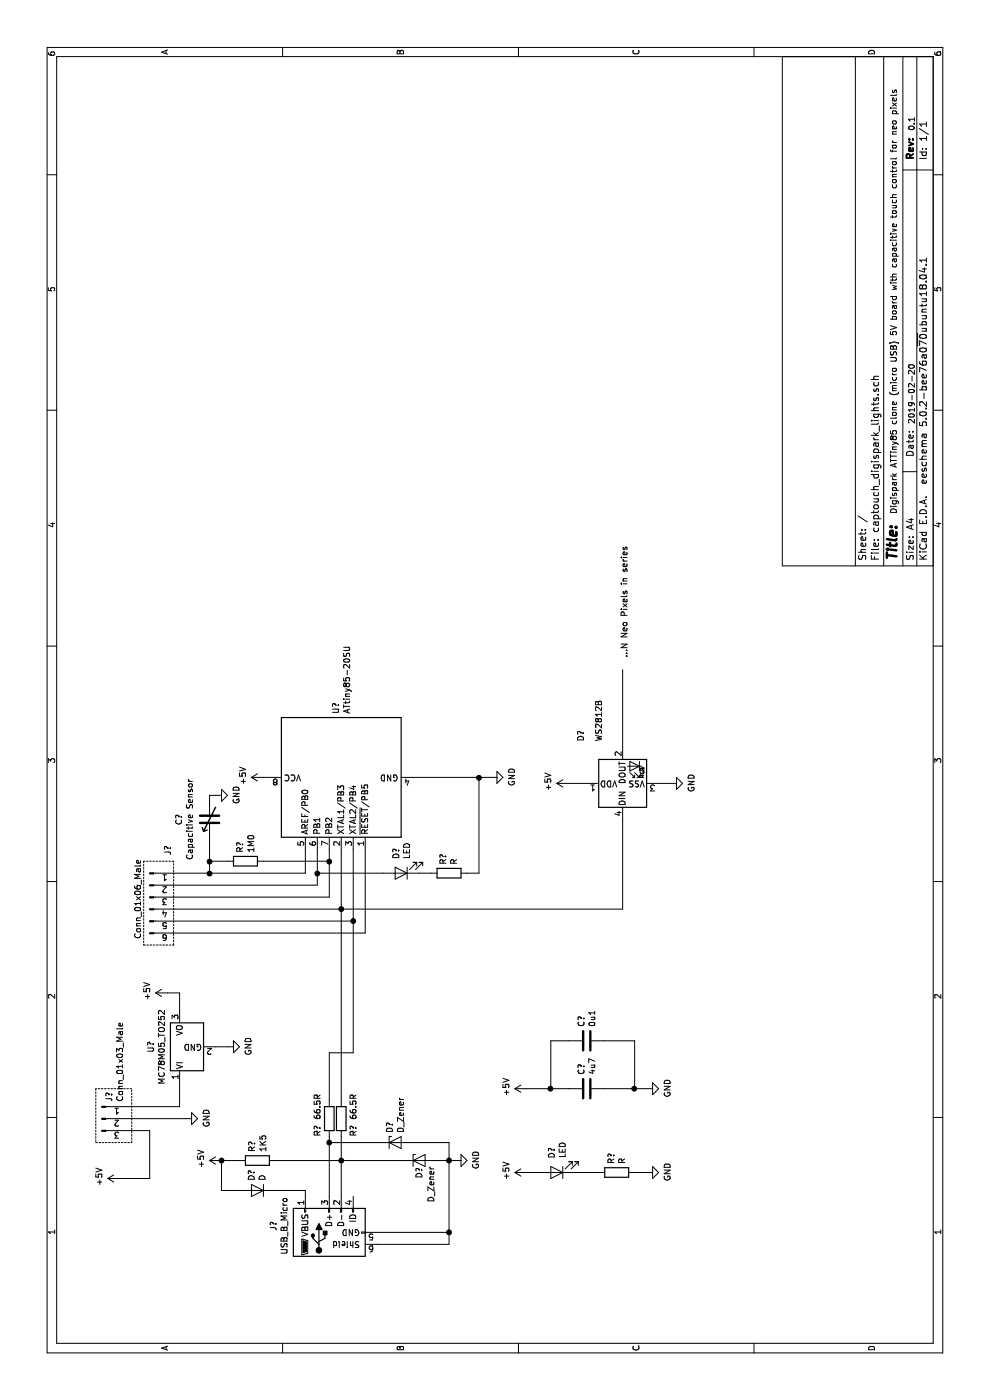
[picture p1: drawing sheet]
EESchema Schematic File Version 4
LIBS:captouch_digispark_lights-cache
EELAYER 26 0
EELAYER END
$Descr A4 11693 8268
encoding utf-8
Sheet 1 1
Title ""
Date ""
Rev ""
Comp ""
Comment1 ""
Comment2 ""
Comment3 ""
Comment4 ""
$EndDescr
$Comp
L MCU_Microchip_ATtiny:ATtiny85-20SU U?
U 1 1
P 5200 2850
F 0 "U?" H 4670 2896 50  0000 R CNN
F 1 "ATtiny85-20SU" H 4670 2805 50  0000 R CNN
F 2 "Package_SO:SOIJ-8_5.3x5.3mm_P1.27mm" H 5200 2850 50  0001 C CIN
F 3 "http://ww1.microchip.com/downloads/en/DeviceDoc/atmel-2586-avr-8-bit-microcontroller-attiny25-attiny45-attiny85_datasheet.pdf" H 5200 2850 50  0001 C CNN
	1    5200 2850
	-1   0    0    -1  
$EndComp
$Comp
L power:GND #PWR?
U 1 1
P 5200 4100
F 0 "#PWR?" H 5200 3850 50  0001 C CNN
F 1 "GND" H 5205 3927 50  0000 C CNN
F 2 "" H 5200 4100 50  0001 C CNN
F 3 "" H 5200 4100 50  0001 C CNN
	1    5200 4100
	1    0    0    -1  
$EndComp
$Comp
L Connector:USB_B_Micro J?
U 1 1
P 1400 2750
F 0 "J?" H 1455 3217 50  0000 C CNN
F 1 "USB_B_Micro" H 1455 3126 50  0000 C CNN
F 2 "" H 1550 2700 50  0001 C CNN
F 3 "~" H 1550 2700 50  0001 C CNN
	1    1400 2750
	1    0    0    -1  
$EndComp
$Comp
L power:+5V #PWR?
U 1 1
P 5200 2200
F 0 "#PWR?" H 5200 2050 50  0001 C CNN
F 1 "+5V" H 5215 2373 50  0000 C CNN
F 2 "" H 5200 2200 50  0001 C CNN
F 3 "" H 5200 2200 50  0001 C CNN
	1    5200 2200
	1    0    0    -1  
$EndComp
$Comp
L Device:R R?
U 1 1
P 2350 2750
F 0 "R?" V 2250 2650 50  0000 C CNN
F 1 "66.5R" V 2250 2850 50  0000 C CNN
F 2 "" V 2280 2750 50  0001 C CNN
F 3 "~" H 2350 2750 50  0001 C CNN
	1    2350 2750
	0    1    1    0   
$EndComp
$Comp
L Device:R R?
U 1 1
P 2350 2850
F 0 "R?" V 2450 2750 50  0000 C CNN
F 1 "66.5R" V 2450 2950 50  0000 C CNN
F 2 "" V 2280 2850 50  0001 C CNN
F 3 "~" H 2350 2850 50  0001 C CNN
	1    2350 2850
	0    1    1    0   
$EndComp
Wire Wire Line
	2200 2750 2150 2750
$Comp
L Device:D_Zener D?
U 1 1
P 2150 3300
F 0 "D?" V 2104 3379 50  0000 L CNN
F 1 "D_Zener" V 2195 3379 50  0000 L CNN
F 2 "" H 2150 3300 50  0001 C CNN
F 3 "~" H 2150 3300 50  0001 C CNN
	1    2150 3300
	0    1    1    0   
$EndComp
$Comp
L Device:D_Zener D?
U 1 1
P 2000 3500
F 0 "D?" V 2000 3350 50  0000 L CNN
F 1 "D_Zener" V 2100 3150 50  0000 L CNN
F 2 "" H 2000 3500 50  0001 C CNN
F 3 "~" H 2000 3500 50  0001 C CNN
	1    2000 3500
	0    1    1    0   
$EndComp
Wire Wire Line
	2000 3350 2000 2850
Connection ~ 2000 2850
Wire Wire Line
	2000 2850 2200 2850
Wire Wire Line
	2150 3150 2150 2750
Connection ~ 2150 2750
$Comp
L power:GND #PWR?
U 1 1
P 2000 3800
F 0 "#PWR?" H 2000 3550 50  0001 C CNN
F 1 "GND" H 2005 3627 50  0000 C CNN
F 2 "" H 2000 3800 50  0001 C CNN
F 3 "" H 2000 3800 50  0001 C CNN
	1    2000 3800
	1    0    0    -1  
$EndComp
Wire Wire Line
	2000 3800 2000 3750
Wire Wire Line
	2000 3750 2150 3750
Wire Wire Line
	2150 3750 2150 3450
Connection ~ 2000 3750
Wire Wire Line
	2000 3750 2000 3650
Wire Wire Line
	1400 3150 1400 3750
Wire Wire Line
	1300 3150 1300 3750
$Comp
L Device:LED D?
U 1 1
P 1900 4650
F 0 "D?" V 1938 4533 50  0000 R CNN
F 1 "LED" V 1847 4533 50  0000 R CNN
F 2 "" H 1900 4650 50  0001 C CNN
F 3 "~" H 1900 4650 50  0001 C CNN
	1    1900 4650
	0    -1   -1   0   
$EndComp
$Comp
L Device:R R?
U 1 1
P 1900 5150
F 0 "R?" H 1970 5196 50  0000 L CNN
F 1 "R" H 1970 5105 50  0000 L CNN
F 2 "" V 1830 5150 50  0001 C CNN
F 3 "~" H 1900 5150 50  0001 C CNN
	1    1900 5150
	1    0    0    -1  
$EndComp
Wire Wire Line
	1900 5000 1900 4800
$Comp
L power:GND #PWR?
U 1 1
P 1900 5400
F 0 "#PWR?" H 1900 5150 50  0001 C CNN
F 1 "GND" H 1905 5227 50  0000 C CNN
F 2 "" H 1900 5400 50  0001 C CNN
F 3 "" H 1900 5400 50  0001 C CNN
	1    1900 5400
	1    0    0    -1  
$EndComp
Wire Wire Line
	1900 5400 1900 5300
$Comp
L power:+5V #PWR?
U 1 1
P 1900 4400
F 0 "#PWR?" H 1900 4250 50  0001 C CNN
F 1 "+5V" H 1915 4573 50  0000 C CNN
F 2 "" H 1900 4400 50  0001 C CNN
F 3 "" H 1900 4400 50  0001 C CNN
	1    1900 4400
	1    0    0    -1  
$EndComp
Wire Wire Line
	1900 4400 1900 4500
$Comp
L Device:R R?
U 1 1
P 2000 2150
F 0 "R?" H 2070 2196 50  0000 L CNN
F 1 "1K5" H 2070 2105 50  0000 L CNN
F 2 "" V 1930 2150 50  0001 C CNN
F 3 "~" H 2000 2150 50  0001 C CNN
	1    2000 2150
	1    0    0    -1  
$EndComp
Wire Wire Line
	1400 3750 2000 3750
Wire Wire Line
	1400 3750 1300 3750
Connection ~ 1400 3750
Wire Wire Line
	1700 2850 2000 2850
Wire Wire Line
	1700 2750 2150 2750
$Comp
L power:+5V #PWR?
U 1 1
P 2000 1850
F 0 "#PWR?" H 2000 1700 50  0001 C CNN
F 1 "+5V" H 2015 2023 50  0000 C CNN
F 2 "" H 2000 1850 50  0001 C CNN
F 3 "" H 2000 1850 50  0001 C CNN
	1    2000 1850
	1    0    0    -1  
$EndComp
$Comp
L Device:D D?
U 1 1
P 1750 2150
F 0 "D?" V 1796 2071 50  0000 R CNN
F 1 "D" V 1705 2071 50  0000 R CNN
F 2 "" H 1750 2150 50  0001 C CNN
F 3 "~" H 1750 2150 50  0001 C CNN
	1    1750 2150
	0    -1   -1   0   
$EndComp
Wire Wire Line
	2000 2300 2000 2850
Wire Wire Line
	1700 2550 1750 2550
Wire Wire Line
	1750 2550 1750 2300
Wire Wire Line
	1750 2000 1750 1850
Wire Wire Line
	1750 1850 2000 1850
Wire Wire Line
	2000 2000 2000 1850
Connection ~ 2000 1850
$Comp
L Device:C C?
U 1 1
P 2600 4900
F 0 "C?" H 2715 4946 50  0000 L CNN
F 1 "4u7" H 2715 4855 50  0000 L CNN
F 2 "" H 2638 4750 50  0001 C CNN
F 3 "~" H 2600 4900 50  0001 C CNN
	1    2600 4900
	1    0    0    -1  
$EndComp
$Comp
L Device:C C?
U 1 1
P 3000 4900
F 0 "C?" H 3115 4946 50  0000 L CNN
F 1 "0u1" H 3115 4855 50  0000 L CNN
F 2 "" H 3038 4750 50  0001 C CNN
F 3 "~" H 3000 4900 50  0001 C CNN
	1    3000 4900
	1    0    0    -1  
$EndComp
$Comp
L power:GND #PWR?
U 1 1
P 2600 5400
F 0 "#PWR?" H 2600 5150 50  0001 C CNN
F 1 "GND" H 2605 5227 50  0000 C CNN
F 2 "" H 2600 5400 50  0001 C CNN
F 3 "" H 2600 5400 50  0001 C CNN
	1    2600 5400
	1    0    0    -1  
$EndComp
Wire Wire Line
	2600 5400 2600 5300
Wire Wire Line
	2600 5300 3000 5300
Wire Wire Line
	3000 5300 3000 5050
Connection ~ 2600 5300
Wire Wire Line
	2600 5300 2600 5050
$Comp
L power:+5V #PWR?
U 1 1
P 2600 4400
F 0 "#PWR?" H 2600 4250 50  0001 C CNN
F 1 "+5V" H 2615 4573 50  0000 C CNN
F 2 "" H 2600 4400 50  0001 C CNN
F 3 "" H 2600 4400 50  0001 C CNN
	1    2600 4400
	1    0    0    -1  
$EndComp
Wire Wire Line
	2600 4400 2600 4600
Wire Wire Line
	2600 4600 3000 4600
Wire Wire Line
	3000 4600 3000 4750
Connection ~ 2600 4600
Wire Wire Line
	2600 4600 2600 4750
Wire Wire Line
	4600 2850 4100 2850
Wire Wire Line
	2900 2750 2500 2750
Wire Wire Line
	2900 2950 4000 2950
Wire Wire Line
	2900 2750 2900 2950
$Comp
L Device:LED D?
U 1 1
P 4400 3350
F 0 "D?" V 4438 3233 50  0000 R CNN
F 1 "LED" V 4347 3233 50  0000 R CNN
F 2 "" H 4400 3350 50  0001 C CNN
F 3 "~" H 4400 3350 50  0001 C CNN
	1    4400 3350
	0    -1   -1   0   
$EndComp
$Comp
L Device:R R?
U 1 1
P 4400 3750
F 0 "R?" H 4330 3704 50  0000 R CNN
F 1 "R" H 4330 3795 50  0000 R CNN
F 2 "" V 4330 3750 50  0001 C CNN
F 3 "~" H 4400 3750 50  0001 C CNN
	1    4400 3750
	-1   0    0    1   
$EndComp
Wire Wire Line
	5200 3450 5200 4000
Wire Wire Line
	4400 3900 4400 4000
Wire Wire Line
	4400 4000 5200 4000
Connection ~ 5200 4000
Wire Wire Line
	5200 4000 5200 4100
Wire Wire Line
	4400 3500 4400 3600
Wire Wire Line
	4600 2650 4400 2650
Wire Wire Line
	4400 2650 4400 3200
$Comp
L Regulator_Linear:MC78M05_TO252 U?
U 1 1
P 2950 1500
F 0 "U?" H 2950 1742 50  0000 C CNN
F 1 "MC78M05_TO252" H 2950 1651 50  0000 C CNN
F 2 "Package_TO_SOT_SMD:TO-252-2" H 2950 1725 50  0001 C CIN
F 3 "http://www.fairchildsemi.com/ds/LM/LM78M05.pdf" H 2950 1450 50  0001 C CNN
	1    2950 1500
	1    0    0    -1  
$EndComp
$Comp
L power:GND #PWR?
U 1 1
P 2950 1900
F 0 "#PWR?" H 2950 1650 50  0001 C CNN
F 1 "GND" H 2955 1727 50  0000 C CNN
F 2 "" H 2950 1900 50  0001 C CNN
F 3 "" H 2950 1900 50  0001 C CNN
	1    2950 1900
	1    0    0    -1  
$EndComp
Wire Wire Line
	2950 1900 2950 1800
$Comp
L power:+5V #PWR?
U 1 1
P 3400 1400
F 0 "#PWR?" H 3400 1250 50  0001 C CNN
F 1 "+5V" H 3415 1573 50  0000 C CNN
F 2 "" H 3400 1400 50  0001 C CNN
F 3 "" H 3400 1400 50  0001 C CNN
	1    3400 1400
	1    0    0    -1  
$EndComp
Wire Wire Line
	3400 1400 3400 1500
Wire Wire Line
	3400 1500 3250 1500
$Comp
L Connector:Conn_01x06_Male J?
U 1 1
P 4200 1250
F 0 "J?" V 4350 1600 50  0000 L CNN
F 1 "Conn_01x06_Male" V 4100 900 50  0000 L CNN
F 2 "" H 4200 1250 50  0001 C CNN
F 3 "~" H 4200 1250 50  0001 C CNN
	1    4200 1250
	0    1    1    0   
$EndComp
Wire Wire Line
	4400 1450 4400 1750
Wire Wire Line
	4400 2550 4600 2550
Wire Wire Line
	4300 1450 4300 2650
Wire Wire Line
	4300 2650 4400 2650
Connection ~ 4400 2650
Wire Wire Line
	4200 1450 4200 2750
Wire Wire Line
	4200 2750 4500 2750
Wire Wire Line
	4100 1450 4100 2850
Connection ~ 4100 2850
Wire Wire Line
	4100 2850 2500 2850
Wire Wire Line
	4000 1450 4000 2950
Connection ~ 4000 2950
Wire Wire Line
	4000 2950 4600 2950
Wire Wire Line
	3900 1450 3900 3050
Wire Wire Line
	3900 3050 4600 3050
Wire Notes Line
	3800 1200 3800 1450
Wire Notes Line
	3800 1450 4500 1450
Wire Notes Line
	4500 1450 4500 1200
Wire Notes Line
	4500 1200 3800 1200
$Comp
L Connector:Conn_01x03_Male J?
U 1 1
P 2350 850
F 0 "J?" V 2410 990 50  0000 L CNN
F 1 "Conn_01x03_Male" V 2501 990 50  0000 L CNN
F 2 "" H 2350 850 50  0001 C CNN
F 3 "~" H 2350 850 50  0001 C CNN
	1    2350 850 
	0    1    1    0   
$EndComp
Wire Wire Line
	2450 1050 2450 1500
Wire Wire Line
	2450 1500 2650 1500
$Comp
L power:GND #PWR?
U 1 1
P 2350 1550
F 0 "#PWR?" H 2350 1300 50  0001 C CNN
F 1 "GND" H 2355 1377 50  0000 C CNN
F 2 "" H 2350 1550 50  0001 C CNN
F 3 "" H 2350 1550 50  0001 C CNN
	1    2350 1550
	1    0    0    -1  
$EndComp
Wire Wire Line
	2350 1550 2350 1050
$Comp
L power:+5V #PWR?
U 1 1
P 1850 1000
F 0 "#PWR?" H 1850 850 50  0001 C CNN
F 1 "+5V" H 1865 1173 50  0000 C CNN
F 2 "" H 1850 1000 50  0001 C CNN
F 3 "" H 1850 1000 50  0001 C CNN
	1    1850 1000
	1    0    0    -1  
$EndComp
Wire Wire Line
	1850 1000 1850 1250
Wire Wire Line
	1850 1250 2250 1250
Wire Wire Line
	2250 1250 2250 1050
Wire Notes Line
	2150 800  2150 1100
Wire Notes Line
	2150 1100 2600 1100
Wire Notes Line
	2600 1100 2600 800 
Wire Notes Line
	2600 800  2150 800 
$Comp
L LED:WS2812B D?
U 1 1
P 5150 5200
F 0 "D?" H 5500 5550 50  0000 L CNN
F 1 "WS2812B" H 5500 5400 50  0000 L CNN
F 2 "LED_SMD:LED_WS2812B_PLCC4_5.0x5.0mm_P3.2mm" H 5200 4900 50  0001 L TNN
F 3 "https://cdn-shop.adafruit.com/datasheets/WS2812B.pdf" H 5250 4825 50  0001 L TNN
	1    5150 5200
	1    0    0    -1  
$EndComp
Wire Wire Line
	4100 2850 4100 5200
Wire Wire Line
	4100 5200 4850 5200
$Comp
L power:GND #PWR?
U 1 1
P 5150 5600
F 0 "#PWR?" H 5150 5350 50  0001 C CNN
F 1 "GND" H 5155 5427 50  0000 C CNN
F 2 "" H 5150 5600 50  0001 C CNN
F 3 "" H 5150 5600 50  0001 C CNN
	1    5150 5600
	1    0    0    -1  
$EndComp
$Comp
L power:+5V #PWR?
U 1 1
P 5150 4750
F 0 "#PWR?" H 5150 4600 50  0001 C CNN
F 1 "+5V" H 5165 4923 50  0000 C CNN
F 2 "" H 5150 4750 50  0001 C CNN
F 3 "" H 5150 4750 50  0001 C CNN
	1    5150 4750
	1    0    0    -1  
$EndComp
Wire Wire Line
	5150 4750 5150 4900
Wire Wire Line
	5150 5500 5150 5600
Wire Wire Line
	5450 5200 6100 5200
$Comp
L Device:R R?
U 1 1
P 4500 2050
F 0 "R?" H 4570 2096 50  0000 L CNN
F 1 "1M0" H 4570 2005 50  0000 L CNN
F 2 "" V 4430 2050 50  0001 C CNN
F 3 "~" H 4500 2050 50  0001 C CNN
	1    4500 2050
	1    0    0    -1  
$EndComp
Wire Wire Line
	4500 2200 4500 2750
Connection ~ 4500 2750
Wire Wire Line
	4500 2750 4600 2750
Wire Wire Line
	4500 1900 4500 1750
Wire Wire Line
	4500 1750 4400 1750
Connection ~ 4400 1750
Wire Wire Line
	4400 1750 4400 2550
$Comp
L Device:C_Variable C?
U 1 1
P 4850 1750
F 0 "C?" V 5102 1750 50  0000 C CNN
F 1 "Capacitive Sensor" V 5011 1750 50  0000 C CNN
F 2 "" H 4850 1750 50  0001 C CNN
F 3 "~" H 4850 1750 50  0001 C CNN
	1    4850 1750
	0    -1   -1   0   
$EndComp
Wire Wire Line
	5200 2200 5200 2250
Wire Wire Line
	4700 1750 4500 1750
Connection ~ 4500 1750
$Comp
L power:GND #PWR?
U 1 1
P 5050 1800
F 0 "#PWR?" H 5050 1550 50  0001 C CNN
F 1 "GND" H 5055 1627 50  0000 C CNN
F 2 "" H 5050 1800 50  0001 C CNN
F 3 "" H 5050 1800 50  0001 C CNN
	1    5050 1800
	1    0    0    -1  
$EndComp
Wire Wire Line
	5050 1800 5050 1750
Wire Wire Line
	5050 1750 5000 1750
Text Notes 6200 5250 0    50   ~ 0
...N Neo Pixels in series
Text Notes 7400 7500 0    50   ~ 0
Digispark ATTiny85 clone (micro USB) 5V board with capacitive touch control for neo pixels
Text Notes 8150 7650 0    50   ~ 0
2019-02-20
Text Notes 10600 7650 0    50   ~ 0
0.1
$EndSCHEMATC
